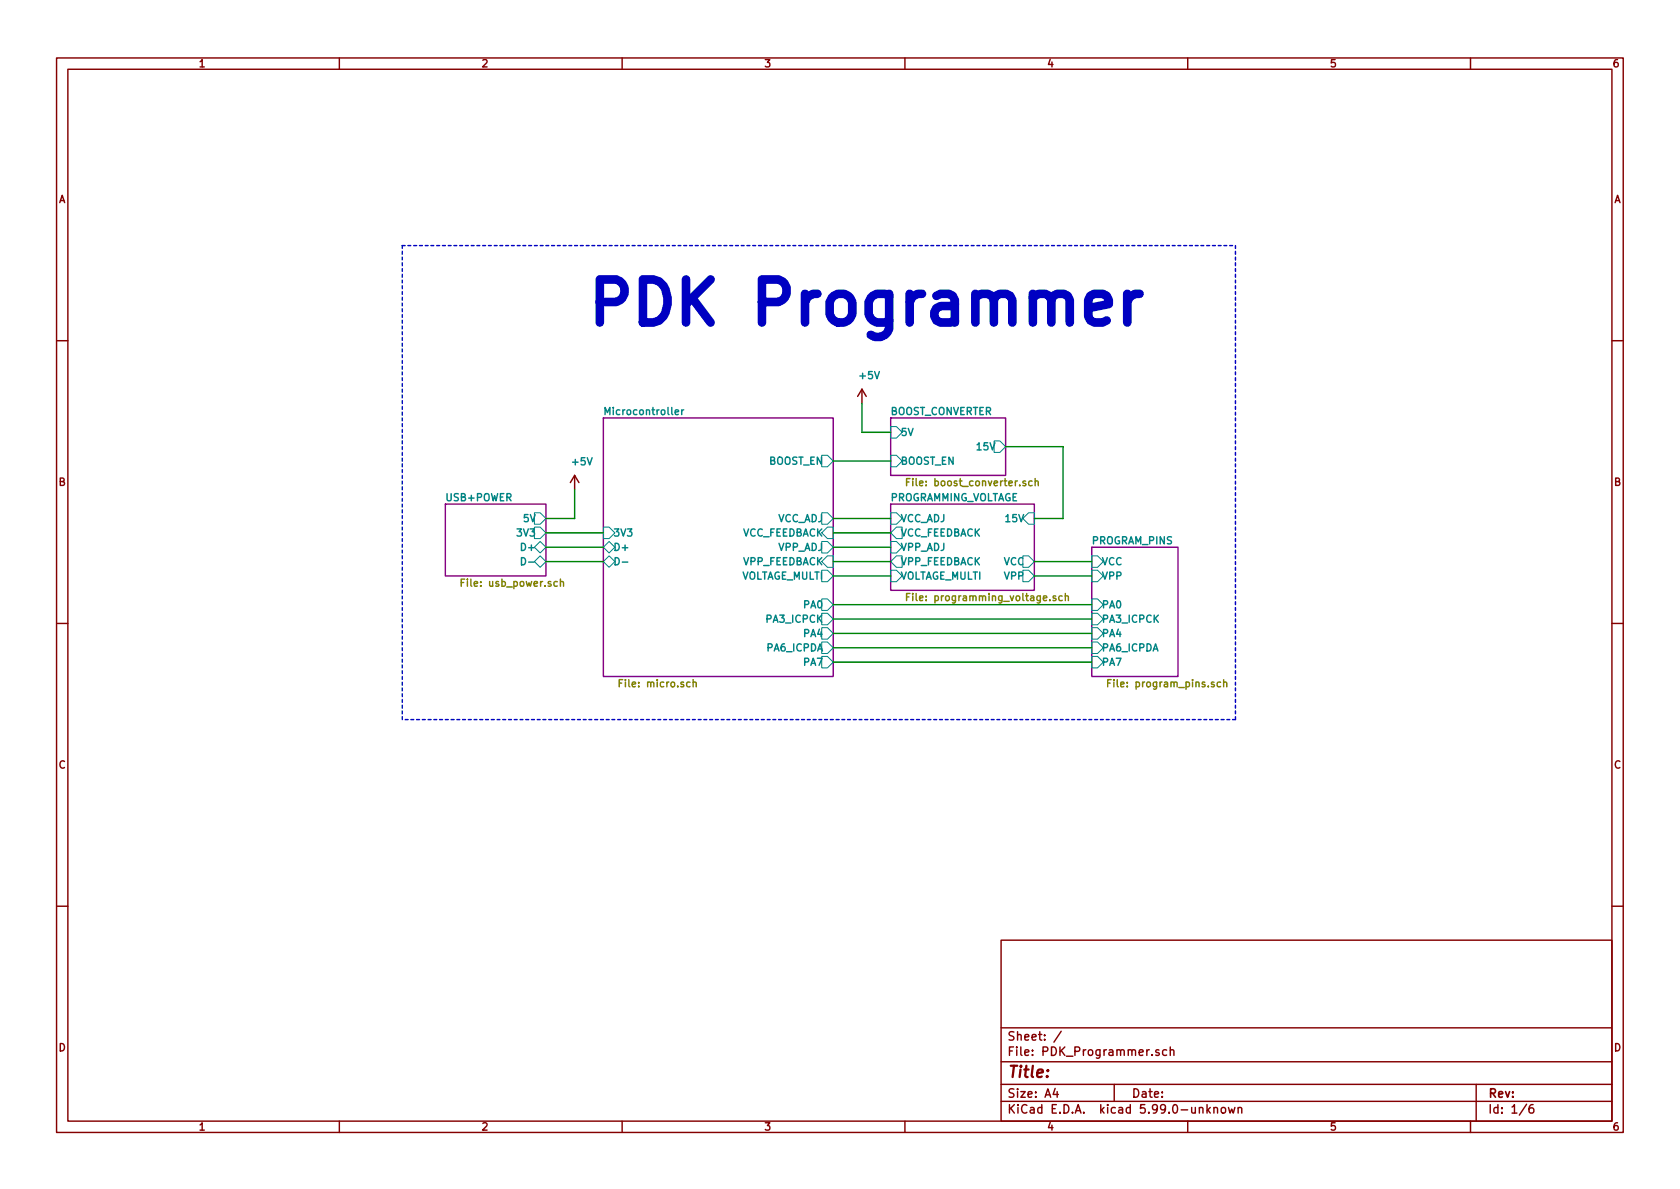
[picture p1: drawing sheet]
EESchema Schematic File Version 5
EELAYER 33 0
EELAYER END
$Descr A4 11693 8268
encoding utf-8
Sheet 1 6
Title ""
Date ""
Rev ""
Comp ""
Comment1 ""
Comment2 ""
Comment3 ""
Comment4 ""
Comment5 ""
Comment6 ""
Comment7 ""
Comment8 ""
Comment9 ""
$EndDescr
Wire Wire Line
	3800 3600 4000 3600
Wire Wire Line
	3800 3700 4200 3700
Wire Wire Line
	3800 3800 4200 3800
Wire Wire Line
	3800 3900 4200 3900
Wire Wire Line
	4000 3400 4000 3600
Wire Wire Line
	5800 3200 6200 3200
Wire Wire Line
	5800 3600 6200 3600
Wire Wire Line
	5800 3700 6200 3700
Wire Wire Line
	5800 3800 6200 3800
Wire Wire Line
	5800 3900 6200 3900
Wire Wire Line
	5800 4000 6200 4000
Wire Wire Line
	5800 4200 7600 4200
Wire Wire Line
	5800 4300 7600 4300
Wire Wire Line
	5800 4400 7600 4400
Wire Wire Line
	5800 4500 7600 4500
Wire Wire Line
	5800 4600 7600 4600
Wire Wire Line
	6000 2800 6000 3000
Wire Wire Line
	6200 3000 6000 3000
Wire Wire Line
	7200 3600 7400 3600
Wire Wire Line
	7200 3900 7600 3900
Wire Wire Line
	7200 4000 7600 4000
Wire Wire Line
	7400 3100 7000 3100
Wire Wire Line
	7400 3600 7400 3100
Wire Notes Line
	2800 1700 2800 5000
Wire Notes Line
	2800 1700 8600 1700
Wire Notes Line
	8600 1700 8600 5000
Wire Notes Line
	8600 5000 2800 5000
Text Notes 8000 2400 2    300  ~ 60
PDK Programmer\n
$Comp
L power:+5V #PWR?
U 1 1
P 4000 3400
F 0 "#PWR?" H 4000 3250 50  0001 C CNN
F 1 "+5V" H 4050 3600 50  0000 C CNN
F 2 "" H 4000 3400 50  0001 C CNN
F 3 "" H 4000 3400 50  0001 C CNN
	1    4000 3400
	1    0    0    -1  
$EndComp
$Comp
L power:+5V #PWR?
U 1 1
P 6000 2800
F 0 "#PWR?" H 6000 2650 50  0001 C CNN
F 1 "+5V" H 6050 3000 50  0000 C CNN
F 2 "" H 6000 2800 50  0001 C CNN
F 3 "" H 6000 2800 50  0001 C CNN
	1    6000 2800
	1    0    0    -1  
$EndComp
$Sheet
S 6200 2900 800  400 
U 5ED2C793
F0 "BOOST_CONVERTER" 50
F1 "boost_converter.sch" 50
F2 "15V" O R 7000 3100 50 
F3 "BOOST_EN" I L 6200 3200 50 
F4 "5V" I L 6200 3000 50 
$EndSheet
$Sheet
S 4200 2900 1600 1800
U 5ECAE900
F0 "Microcontroller" 50
F1 "micro.sch" 50
F2 "D+" B L 4200 3800 50 
F3 "D-" B L 4200 3900 50 
F4 "VCC_ADJ" O R 5800 3600 50 
F5 "VOLTAGE_MULTI" O R 5800 4000 50 
F6 "BOOST_EN" O R 5800 3200 50 
F7 "VPP_ADJ" O R 5800 3800 50 
F8 "VPP_FEEDBACK" I R 5800 3900 50 
F9 "VCC_FEEDBACK" I R 5800 3700 50 
F10 "3V3" I L 4200 3700 50 
F11 "PA0" O R 5800 4200 50 
F12 "PA6_ICPDA" O R 5800 4500 50 
F13 "PA7" O R 5800 4600 50 
F14 "PA4" O R 5800 4400 50 
F15 "PA3_ICPCK" O R 5800 4300 50 
$EndSheet
$Sheet
S 6200 3500 1000 600 
U 5ED6A515
F0 "PROGRAMMING_VOLTAGE" 50
F1 "programming_voltage.sch" 50
F2 "VCC_FEEDBACK" O L 6200 3700 50 
F3 "VCC" O R 7200 3900 50 
F4 "VCC_ADJ" I L 6200 3600 50 
F5 "VPP_ADJ" I L 6200 3800 50 
F6 "VPP_FEEDBACK" O L 6200 3900 50 
F7 "VPP" O R 7200 4000 50 
F8 "VOLTAGE_MULTI" I L 6200 4000 50 
F9 "15V" I R 7200 3600 50 
$EndSheet
$Sheet
S 7600 3800 600  900 
U 5ED4D0E4
F0 "PROGRAM_PINS" 50
F1 "program_pins.sch" 50
F2 "PA7" I L 7600 4600 50 
F3 "VPP" I L 7600 4000 50 
F4 "PA3_ICPCK" I L 7600 4300 50 
F5 "VCC" I L 7600 3900 50 
F6 "PA6_ICPDA" I L 7600 4500 50 
F7 "PA0" I L 7600 4200 50 
F8 "PA4" I L 7600 4400 50 
$EndSheet
$Sheet
S 3100 3500 700  500 
U 5ED0DA93
F0 "USB+POWER" 50
F1 "usb_power.sch" 50
F2 "5V" O R 3800 3600 50 
F3 "3V3" O R 3800 3700 50 
F4 "D+" B R 3800 3800 50 
F5 "D-" B R 3800 3900 50 
$EndSheet
$EndSCHEMATC
